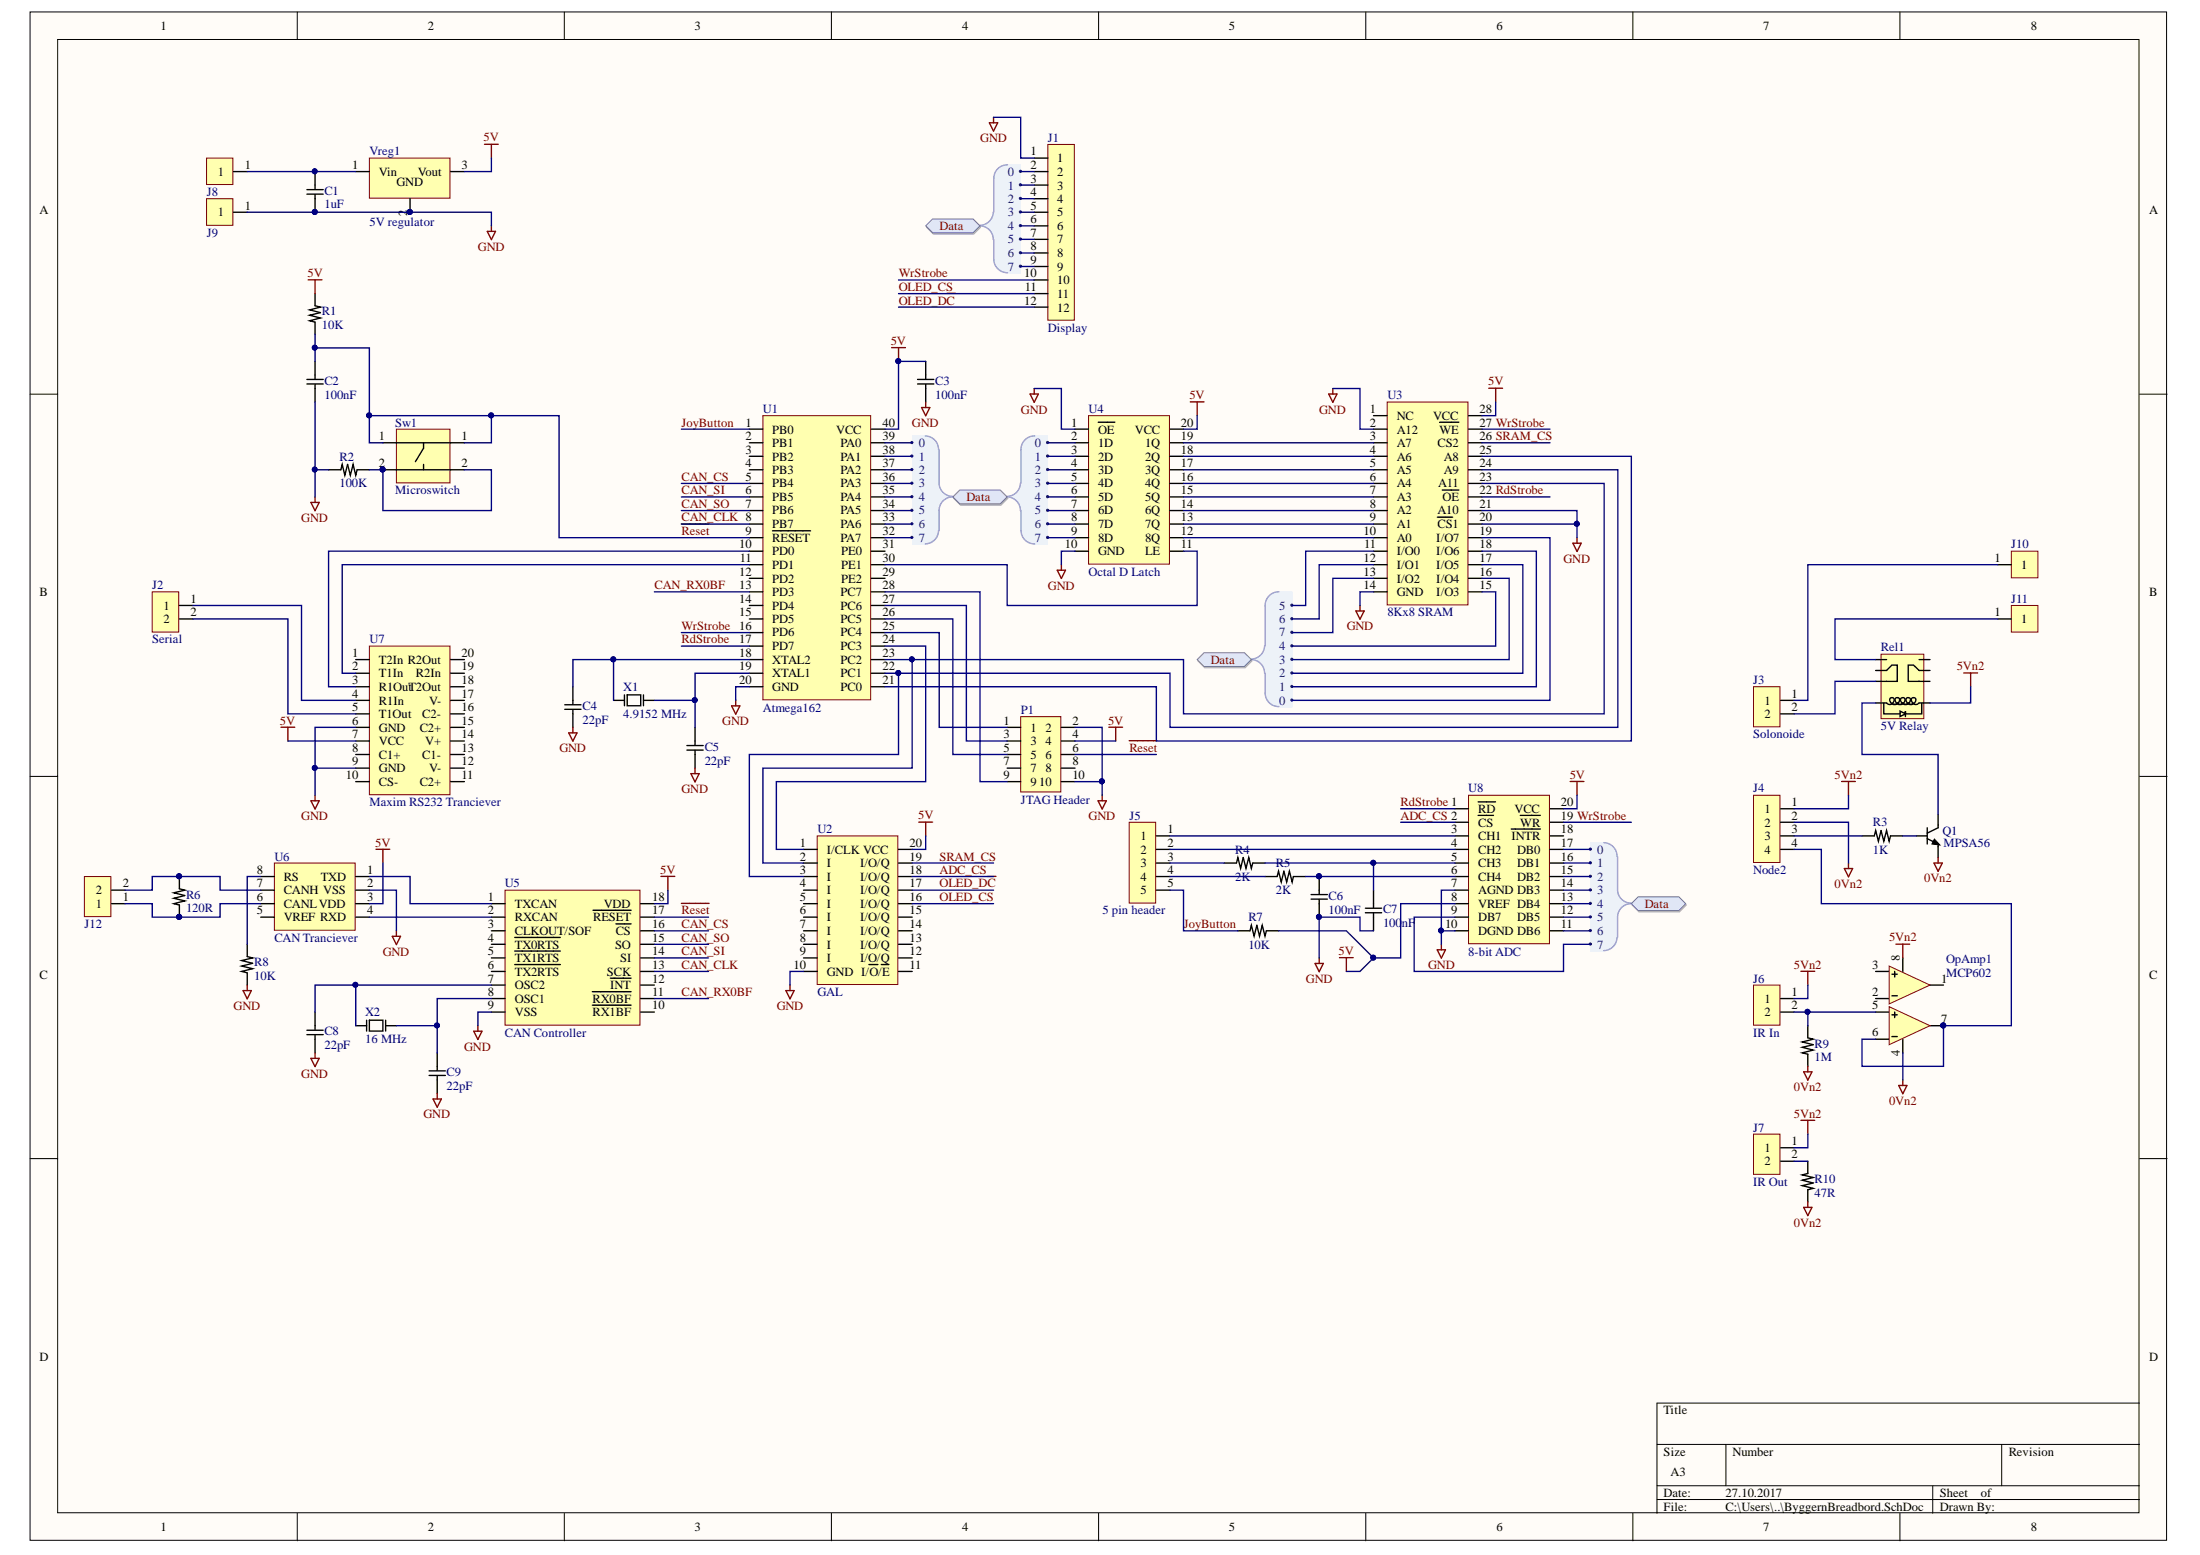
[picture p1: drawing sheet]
# Altium project ByggernPCB.PrjPcb
1 sheet, 47 parts. Net scope: flat (ports and power ports of the same name join across sheets).
Board file: ByggernPCB_R01.PcbDoc

## Sheet ByggernBreadbord.SchDoc
size A3

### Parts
C1  1uF  [Capacitor]
C2  100nF  [Capacitor]
C3  100nF  [Capacitor]
C4  22pF  [Capacitor]
C5  22pF  [Capacitor]
C6  100nF  [Capacitor]
C7  100nF  [Capacitor]
C8  22pF  [Capacitor]
C9  22pF  [Capacitor]
J1  Display  [Header12]
J2  Serial  [Header2]
J3  Solonoide  [Header2]
J4  Node2  [Header4]
J5  5 pin header  [Header5]
J6  IR In  [Header2]
J7  IR Out  [Header2]
J8  Banana  [Banana-plug]  (value not drawn)
J9  Banana  [Banana-plug]  (value not drawn)
J10  Banana  [Banana-plug]  (value not drawn)
J11  Banana  [Banana-plug]  (value not drawn)
J12  Screw-terminal  [Screw connector]  (value not drawn)
OpAmp1  MCP602  [DIP8]
P1  JTAG Header  [Header5x2]
Q1  MPSA56  [SIP3]
R1  10K  [Axial 0.6]
R2  100K  [Axial 0.6]
R3  1K  [Axial 0.6]
R4  2K  [Axial 0.6]
R5  2K  [Axial 0.6]
R6  120R  [Axial 0.6]
R7  10K  [Axial 0.6]
R8  10K  [Axial 0.6]
R9  1M  [Axial 0.6]
R10  47R  [Axial 0.6]
Rel1  5V Relay  [DIP16-8]
Sw1  Microswitch  [Microswitch]
U1  Atmega162  [DIP40]
U2  GAL  [DIP20]
U3  8Kx8 SRAM  [DIP28]
U4  Octal D Latch  [DIP20]
U5  CAN Controller  [DIP18]
U6  CAN Tranciever  [DIP8]
U7  Maxim RS232 Tranciever  [DIP20]
U8  8-bit ADC  [DIP20]
Vreg1  5V regulator  [SIP3]
X1  4.9152 MHz  [Crystal]
X2  16 MHz  [Crystal]

### Ports
Data (harness Data)

### Harnesses
Data: 0, 1, 2, 3, 4, 5, 6, 7
Data: 4, 3, 2, 1, 0, 5, 6, 7

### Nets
0Vn2: J4.2 OpAmp1.4(Vss) Q1.3 R9.2 R10.1
5V: C3.1 P1.4 R1.1 R7.2 U1.40(VCC) U2.20(VCC) U3.28(VCC) U4.20(VCC) U5.18(VDD) U6.3(VDD) U7.7(VCC) U8.8(VREF) U8.20(VCC) Vreg1.3(Vout)
5Vn2: J4.1 J6.1 J7.1 OpAmp1.8(Vdd) Rel1.5
GND: C1.2 C2.2 C3.2 C4.2 C5.2 C6.2 C7.2 C8.2 C9.2 J1.1 J9.1 P1.2 P1.10 R2.1 R8.2 U1.20(GND) U2.10(GND) U3.2(A12) U3.14(GND) U3.20(~{CS}1) U3.21(A10) U4.1(~{OE}) U4.10(GND) U5.9(VSS) U6.2(VSS) U7.6(GND) U7.9(GND) U8.7(AGND) U8.10(DGND) Vreg1.2(GND)
ADC_CS: U2.18(I/O/Q) U8.2(~{CS})
CAN_CLK: U1.8(PB7) U5.13(SCK)
CAN_CS: U1.5(PB4) U5.16(~{CS})
CAN_RX0BF: U1.13(PD3) U5.11(~{RX0BF})
CAN_SI: U1.6(PB5) U5.14(SI)
CAN_SO: U1.7(PB6) U5.15(SO)
JoyButton: J5.5 R7.1 U1.1(PB0)
OLED_CS: J1.11 U2.16(I/O/Q)
OLED_D~{C}: J1.12 U2.17(I/O/Q)
~{Reset}: C2.1 P1.6 R1.2 Sw1.1 U1.9(~{RESET}) U5.17(~{RESET})
RdStrobe: U1.17(PD7) U3.22(~{OE}) U8.1(~{RD})
SRAM_CS: U2.19(I/O/Q) U3.26(CS2)
WrStrobe: J1.10 U1.16(PD6) U3.27(~{WE}) U8.19(~{WR})
NetC1_1: C1.1 J8.1 Vreg1.1(Vin)
NetC4_1: C4.1 U1.18(XTAL2) X1.1
NetC5_1: C5.1 U1.19(XTAL1) X1.2
NetC6_1: C6.1 R5.2 U8.6(CH4)
NetC7_1: C7.1 R4.2 U8.5(CH3)
NetC8_1: C8.1 U5.7(OSC2) X2.1
NetC9_1: C9.1 U5.8(OSC1) X2.2
NetJ1_2: J1.2 U1.39(PA0) U3.19(I/O7) U4.2(1D) U8.17(DB0) ; port Data.0
NetJ1_3: J1.3 U1.38(PA1) U3.18(I/O6) U4.3(2D) U8.16(DB1) ; port Data.1
NetJ1_4: J1.4 U1.37(PA2) U3.17(I/O5) U4.4(3D) U8.15(DB2) ; port Data.2
NetJ1_5: J1.5 U1.36(PA3) U3.16(I/O4) U4.5(4D) U8.14(DB3) ; port Data.3
NetJ1_6: J1.6 U1.35(PA4) U3.15(I/O3) U4.6(5D) U8.13(DB4) ; port Data.4
NetJ1_7: J1.7 U1.34(PA5) U3.11(I/O0) U4.7(6D) U8.12(DB5) ; port Data.5
NetJ1_8: J1.8 U1.33(PA6) U3.12(I/O1) U4.8(7D) U8.11(DB6) ; port Data.6
NetJ1_9: J1.9 U1.32(PA7) U3.13(I/O2) U4.9(8D) U8.9(DB7) ; port Data.7
NetJ2_1: J2.1 U7.4(R1In)
NetJ2_2: J2.2 U7.5(T1Out)
NetJ3_1: J3.1 J10.1
NetJ3_2: J3.2 Rel1.3
NetJ4_3: J4.3 R3.1
NetJ4_4: J4.4 OpAmp1.6(VINB-) OpAmp1.7(VOUTB)
NetJ5_1: J5.1 U8.3(CH1)
NetJ5_2: J5.2 U8.4(CH2)
NetJ5_3: J5.3 R4.1
NetJ5_4: J5.4 R5.1
NetJ6_2: J6.2 OpAmp1.5(VINB+) R9.1
NetJ7_2: J7.2 R10.2
NetJ11_1: J11.1 Rel1.1
NetJ12_1: J12.1 R6.2 U6.6(CANL)
NetJ12_2: J12.2 R6.1 U6.7(CANH)
NetP1_1: P1.1 U1.25(PC4)
NetP1_3: P1.3 U1.27(PC6)
NetP1_5: P1.5 U1.26(PC5)
NetP1_9: P1.9 U1.28(PC7)
NetQ1_1: Q1.1 Rel1.4
NetQ1_2: Q1.2 R3.2
NetR2_2: R2.2 Sw1.2
NetR8_1: R8.1 U6.8(RS)
NetU1_10: U1.10(PD0) U7.3(R1Out)
NetU1_11: U1.11(PD1) U7.2(T1In)
NetU1_21: U1.21(PC0) U3.25(A8)
NetU1_22: U1.22(PC1) U2.3(I) U3.24(A9)
NetU1_23: U1.23(PC2) U2.2(I) U3.23(A11)
NetU1_24: U1.24(PC3) U2.1(I/CLK)
NetU1_30: U1.30(PE1) U4.11(LE)
NetU3_3: U3.3(A7) U4.19(1Q)
NetU3_4: U3.4(A6) U4.18(2Q)
NetU3_5: U3.5(A5) U4.17(3Q)
NetU3_6: U3.6(A4) U4.16(4Q)
NetU3_7: U3.7(A3) U4.15(5Q)
NetU3_8: U3.8(A2) U4.14(6Q)
NetU3_9: U3.9(A1) U4.13(7Q)
NetU3_10: U3.10(A0) U4.12(8Q)
NetU5_1: U5.1(TXCAN) U6.1(TXD)
NetU5_2: U5.2(RXCAN) U6.4(RXD)

Not connected (* = marked no-connect by the designer): OpAmp1 1(VOUTA) 2(VINA-) 3(VINA+); P1 7 8; Rel1 2 6 7 8; U1 2(PB1) 3(PB2) 4(PB3) 12(PD2) 14(PD4) 15(PD5) 29(PE2) 31(PE0); U2 4(I) 5(I) 6(I) 7(I) 8(I) 9(I) 11(I/~{O}/~{E}) 12(I/O/Q) 13(I/O/Q) 14(I/O/Q) 15(I/O/Q); U3 1(NC); U5 3(CLKOUT/SOF) 4(~{TX0RTS}) 5(~{TX1RTS}) 6(~{TX2RTS}) 10(~{RX1BF}) 12(~{INT}); U6 5(VREF); U7 1(T2In) 8(C1+) 10(CS-) 11(C2+) 12(V-) 13(C1-) 14(V+) 15(C2+) 16(C2-) 17(V-) 18(T2Out) 19(R2In) 20(R2Out); U8 18(~{INTR})
